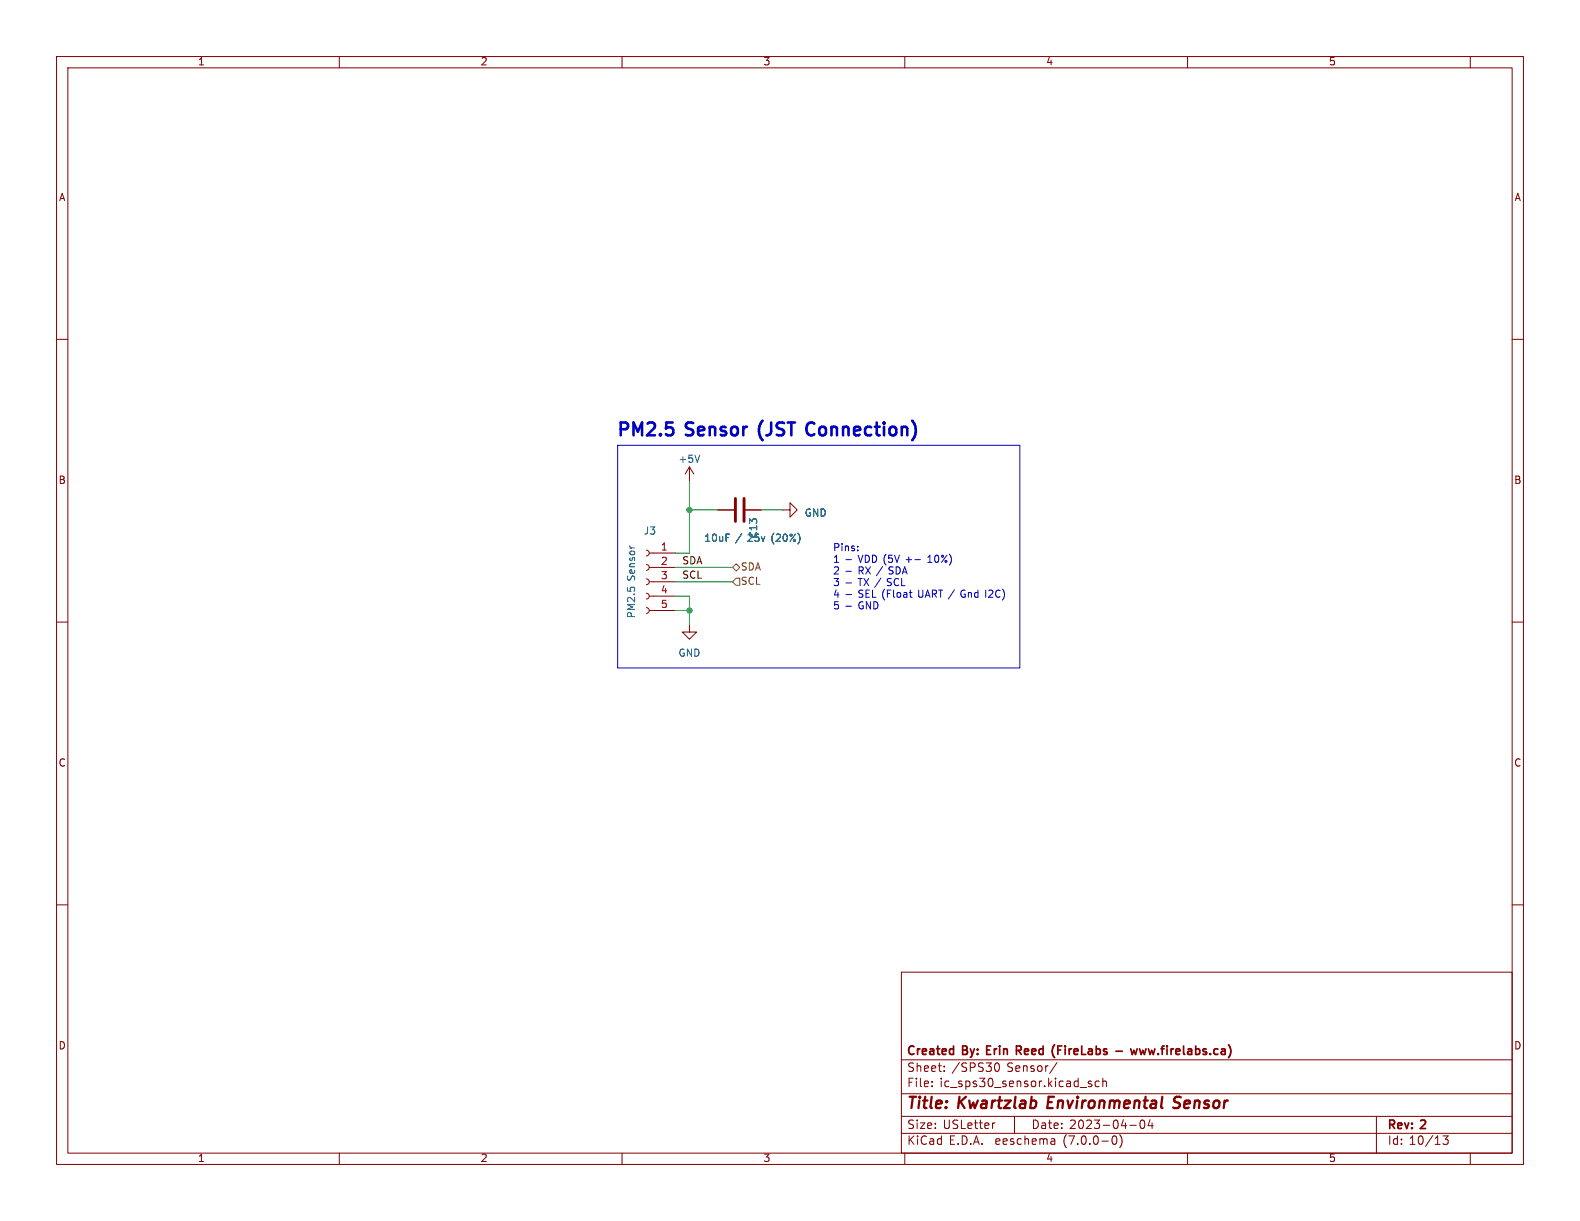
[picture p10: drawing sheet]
<svg xmlns="http://www.w3.org/2000/svg" width="279mm" height="216mm" viewBox="0 0 279 216" stroke-linecap="round" stroke-linejoin="round" font-family="sans-serif">
<g fill="none" stroke="#840000" stroke-width=".18">
<path d="M10 10h259.4v195.9h-259.4zM12 12h255.4v191.9h-255.4zM60 10v2M110 10v2M160 10v2M210 10v2M260 10v2M10 60h2M267.4 60h2M114.3 99.8l.4 .2 .1 .3-.2 .4-.3 .1M114.3 97.3l.4 .1 .1 .4-.2 .4-.3 .1M114.8 97.8h4.6"/>
<path d="M121.9 82.6l-.7 1.2M121.9 82.6v2.5M121.9 82.6l.8 1.2M127 90.2h2.8M131.8 90.2h2.8M138.4 90.2h1.3v-1.3l1.3 1.3-1.3 1.2v-1.2M10 110h2M114.3 107.4l.4 .2 .1 .4-.2 .3-.3 .2M114.3 104.9l.4 .2 .1 .3-.2 .4-.3 .1M114.3 102.4l.4 .1 .1 .4-.2 .3-.3 .2M114.8 108h4.6M114.8 105.4h4.6"/>
<path d="M114.8 102.9h4.6M114.8 100.3h4.6M121.9 110.5v1.3h1.3l-1.3 1.2-1.3-1.2h1.3M267.4 110h2M10 160h2M267.4 160h2M159.4 171.9h108v32h-108zM159.4 197.4h108M159.4 193.4h108M159.4 187.4h108M164.8 192v.2M164.8 191.2v.2"/>
<path d="M167 189.3v.2M167 188.5v.2M175.9 198.6h-.2M176.6 188.1a.81 .81 0 0 1-.4 1.4l-.2-.2M179.4 197.4v3M186.9 187.9l-1.3 1.9M193 191.2h-.3l-.3 .2 .1 .2 .5 .1v.4h-.6M194.4 191.2h-.5l-.2 .2v.5l.1 .2h.6M195 191.3l.2-.1h.4l.1 1M195 190.7v1.5M199.8 199h1.1M201.8 198.1h.1a.81 .81 0 0 1 .6 .6 .81 .81 0 0 1-.3 .8l-.1 .1a.81 .81 0 0 1-.6-.7 .81 .81 0 0 1 .3-.8z"/>
<path d="M203.4 198l-.4 1.1h.9M203.7 198.6v1M243.4 197.4v6.5M60 203.9v2M110 203.9v2M159.4 200.4h108M160 203.9v2M186.3 201.4l.2 .2v.8M186.5 202.3l-.5 .1M186.5 201.7l-.5 .1M196.8 201l.2-.1a.81 .81 0 0 1 .6 .6 .81 .81 0 0 1-.3 .8l-.2 .1a.81 .81 0 0 1-.3-1.4zM198.1 200.7a1.74 1.74 0 0 1-.1 2.2"/>
<path d="M210 203.9v2M255.2 200.9h.9l-.5 .5 .4 .2v.6l-.2 .2h-.4l-.2-.2M260 203.9v2"/>
</g>
<path d="M207.5 195.8l.7 .1M208.5 193.9l-.6 .1a.46 .46 0 0 0-.3 .5 .46 .46 0 0 0 .4 .4l.3 .1" fill="none" stroke="#840000" stroke-width=".4"/>
<path d="M179.7 185.7h.6M180.1 185.7l.5 .8M180.3 185h-.6v1.5M186.4 187h.1M186.5 184.7l-.1 .1M197.3 185.9h1.2M199.9 185.5l.3 1M201.1 185.5l-.3 1-.3-.8M201.5 185.5l.3 1M217.2 184.7l.1 .1" fill="none" stroke="#840000" stroke-width=".3"/>
<path d="M111.4 96.5v.2M123.7 80.5l-.4 1.2M131.2 94.4l-1.1 1.6" fill="none" stroke="#006464" stroke-width=".18"/>
<path d="M130 88.1v4.1M131.6 88.1v4.1" fill="none" stroke="#840000" stroke-width=".51"/>
<path d="M129.5 100.3l.7-.6 .6 .6-.6 .7zM130.2 102.2h.6v1.3h-.6l-.7-.6z" fill="none" stroke="#725600" stroke-width=".18"/>
<path d="M142.8 76.7l.6 .3M143.4 74.7l-.6 .3" fill="none" stroke="#0000c2" stroke-width=".45"/>
<path d="M109.2 78.7h71.1v39.4h-71.1zM149.6 99h1M151.7 97.3v.1M151.7 96.6v.1M161.8 99h1M149.6 101h1M149.6 103.1h1M149.6 105.1h1M149.6 107.2h1M160.8 104.8h.5M161.2 105.6h.1" fill="none" stroke="#0000c2" stroke-width=".18"/>
<path d="M121.9 85.1v12.7h-2.5M121.9 90.2h5.1M134.6 90.2h3.8M119.4 102.9h10.1M119.4 100.3h10.1M119.4 105.4h2.5v5.1M119.4 108h2.5" fill="none" stroke="#009600" stroke-width=".18"/>
<g fill="#009600" stroke="#009600" stroke-width=".18">
<circle cx="121.9" cy="90.2" r=".46"/>
<circle cx="121.9" cy="108" r=".46"/>
</g>
<g font-size="3.2" fill="#0000c2">
<text x="109.2" y="77.5">PM2.5</text>
<text x="121.5" y="77.5">Sensor</text>
<text x="135" y="77.5">(JST</text>
<text x="144.2" y="77.5">Connection)</text>
</g>
<g font-size="2.8" fill="#840000">
<text x="160.4" y="196.7">Title:</text>
<text x="169.5" y="196.7">Kwartzlab</text>
<text x="185.9" y="196.7">Environmental</text>
<text x="208.8" y="196.7">Sensor</text>
</g>
<g font-size="2.1" fill="#840000">
<text x="160.4" y="189.8">Sheet:</text>
<text x="160.4" y="187">Created</text>
<text x="168.3" y="189.8">/SPS30</text>
<text x="170.3" y="187">By: Erin</text>
<text x="178.1" y="189.8">Sensor/</text>
<text x="180.7" y="187">Reed</text>
<text x="187.5" y="187">(FireLabs</text>
<text x="199.2" y="187">-</text>
<text x="202.4" y="187">www.firelabs.ca)</text>
<text x="160.4" y="192.5">File:</text>
<text x="166.2" y="192.5">ic_sps30_sensor.kicad_sch</text>
<text x="160.4" y="202.7">KiCad</text>
<text x="160.4" y="199.9">Size:</text>
<text x="166.7" y="199.9">USLetter</text>
<text x="167.8" y="202.7">E.D.A.</text>
<text x="176.1" y="202.7">eeschema</text>
<text x="182.4" y="199.9">Date:</text>
<text x="188.1" y="202.7">(7.0.0-0)</text>
<text x="189.1" y="199.9">2023-04-04</text>
<text x="245.4" y="200.1">Rev:</text>
<text x="245.4" y="202.7">Id: 10/13</text>
<text x="251.4" y="200.1">2</text>
</g>
<g font-size="1.8" fill="#840000">
<text x="35" y="11.8">1</text>
<text x="85" y="11.8">2</text>
<text x="135" y="11.8">3</text>
<text x="185" y="11.8">4</text>
<text x="235" y="11.8">5</text>
<text x="10.4" y="35.8">A</text>
<text x="267.8" y="35.8">A</text>
<text x="10.3" y="85.8">B</text>
<text x="267.7" y="85.8">B</text>
<text x="10.3" y="135.8">C</text>
<text x="267.7" y="135.8">C</text>
<text x="10.3" y="185.8">D</text>
<text x="267.7" y="185.8">D</text>
<text x="35" y="205.7">1</text>
<text x="85" y="205.7">2</text>
<text x="135" y="205.7">3</text>
<text x="185" y="205.7">4</text>
<text x="235" y="205.7">5</text>
</g>
<g font-size="1.8" fill="#006464">
<text x="119.9" y="82.1">+5V</text>
<text x="113.8" y="94.8">J3</text>
<text x="134.2" y="95.3" transform="rotate(-90 134.2 95.3)">C13</text>
<text x="142.2" y="91.6">GND</text>
<text x="124.5" y="96.1">10uF</text>
<text x="132.2" y="96.1">25v</text>
<text x="136.5" y="96.1">(20%)</text>
<text x="112.6" y="102.8" transform="rotate(-90 112.6 102.8)">Sensor</text>
<text x="112.6" y="109.4" transform="rotate(-90 112.6 109.4)">PM2.5</text>
<text x="119.9" y="116.4">GND</text>
</g>
<g font-size="1.8" fill="#a90000">
<text x="116.8" y="97.5">1</text>
<text x="116.8" y="100.1">2</text>
<text x="116.8" y="102.6">3</text>
<text x="116.8" y="105.2">4</text>
<text x="116.8" y="107.7">5</text>
</g>
<g font-size="1.8" fill="#0f0f0f">
<text x="120.6" y="100">SDA</text>
<text x="120.6" y="102.5">SCL</text>
</g>
<g font-size="1.8" fill="#725600">
<text x="131" y="101.2">SDA</text>
<text x="131" y="103.7">SCL</text>
</g>
<g font-size="1.8" fill="#0000c2">
<text x="147.3" y="97.7">Pins:</text>
<text x="147.3" y="99.7">1 -</text>
<text x="147.3" y="101.8">2 -</text>
<text x="151.9" y="99.7">VDD (5V</text>
<text x="151.9" y="101.8">RX /</text>
<text x="157.5" y="101.8">SDA</text>
<text x="160.4" y="99.7">+-</text>
<text x="164.5" y="99.7">10%)</text>
<text x="147.3" y="103.8">3 -</text>
<text x="147.3" y="105.9">4 -</text>
<text x="147.3" y="107.9">5 -</text>
<text x="151.9" y="103.8">TX /</text>
<text x="151.9" y="105.9">SEL (Float</text>
<text x="151.9" y="107.9">GND</text>
<text x="157.2" y="103.8">SCL</text>
<text x="162.7" y="105.9">UART /</text>
<text x="170.4" y="105.9">Gnd I2C)</text>
</g>
</svg>
